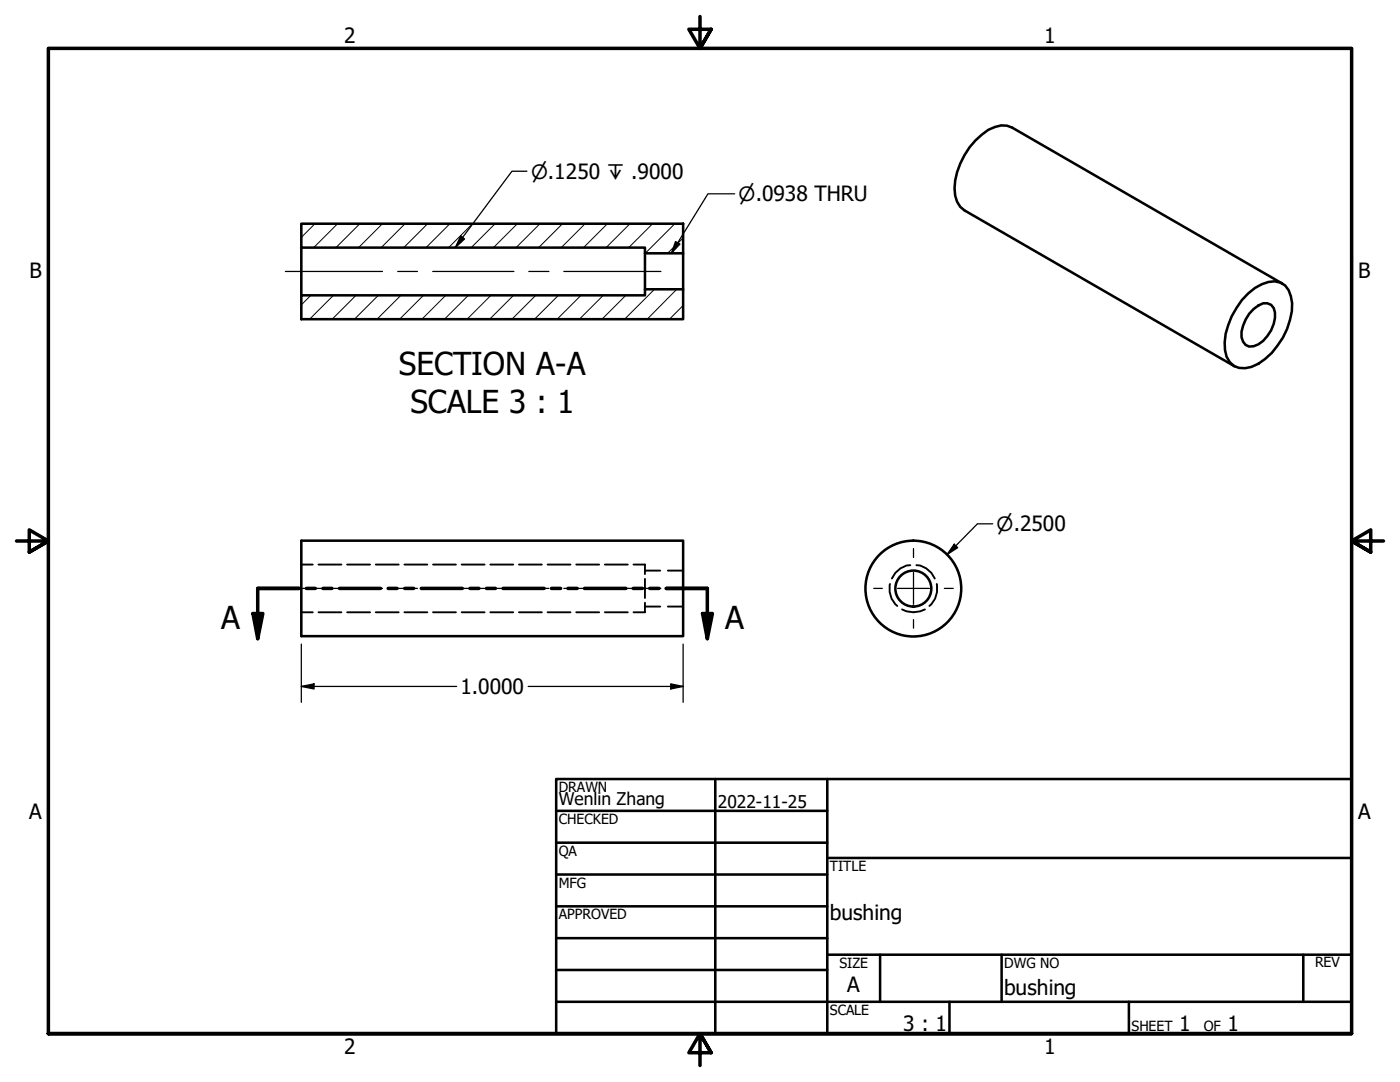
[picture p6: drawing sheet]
<svg xmlns="http://www.w3.org/2000/svg" width="279mm" height="216mm" viewBox="0 0 279 216" stroke-linecap="round" stroke-linejoin="round" font-family="sans-serif">
<!-- layer: Hatch (ANSI) -->
<g fill="none" stroke="#000" stroke-width=".2">
<path d="M62 58.9l-1.9 1.9M62.9 44.6l-2.8 2.8M66.5 58.9l-4.7 4.8M67.4 44.6l-4.8 4.8M71.1 58.9l-4.8 4.8M71.8 44.6l-4.7 4.8M75.5 58.9l-4.8 4.8M76.3 44.6l-4.7 4.8M80 58.9l-4.8 4.8M80.8 44.6l-4.7 4.8M84.5 58.9l-4.7 4.8M85.3 44.6l-4.7 4.8"/>
<path d="M89 58.9l-4.8 4.8M89.8 44.6l-4.8 4.8M93.5 58.9l-4.8 4.8M94.3 44.6l-4.8 4.8M98 58.9l-4.8 4.8M98.8 44.6l-4.8 4.8M102.5 58.9l-4.8 4.8M103.3 44.6l-4.8 4.8M106.9 58.9l-4.7 4.8M107.8 44.6l-4.8 4.8M111.4 58.9l-4.7 4.8M112.3 44.6l-4.8 4.8"/>
<path d="M116 58.9l-4.8 4.8M116.8 44.6l-4.8 4.8M120.4 58.9l-4.8 4.8M121.2 44.6l-4.7 4.8M124.9 58.9l-4.8 4.8M125.7 44.6l-4.7 4.8M130.2 44.6l-4.7 4.8M130.6 57.7l-5.9 6M134.7 44.6l-5.9 5.9M135.1 57.7l-5.9 6M136.3 47.5l-3.1 3M136.3 61l-2.7 2.7"/>
</g>
<!-- layer: Hidden (ANSI) -->
<g fill="none" stroke="#000" stroke-width=".38">
<path d="M60.1 112.6h2.3M63.6 112.6h4.5M69.3 112.6h4.6M75 112.6h4.6M80.7 112.6h4.6M86.4 112.6h4.6M92.1 112.6h4.6M97.9 112.6h4.5M103.6 112.6h4.5M109.3 112.6h4.6M115 112.6h4.6M120.7 112.6h4.6"/>
<path d="M126.4 112.6h2.3v2M128.7 115.5v3.8M128.7 113.9h3.1M133.3 113.9h3M177.6 116.5a4.5 4.5 0 0 0 1.5 4.4M181.7 112.8a4.3 4.3 0 0 0-3.7 2.6M182.9 112.8a4.3 4.3 0 0 1 3.7 2.6M186.9 116.5a4.5 4.5 0 0 1-1.4 4.4M60.1 122.2h2.3M63.6 122.2h4.5M69.3 122.2h4.6M75 122.2h4.6"/>
<path d="M80.7 122.2h4.6M86.4 122.2h4.6M92.1 122.2h4.6M97.9 122.2h4.5M103.6 122.2h4.5M109.3 122.2h4.6M115 122.2h4.6M120.7 122.2h4.6M128.7 120.3v1.9h-2.3M128.7 121h3.1M133.3 121h3M180 121.6a4.9 4.9 0 0 0 4.6 0"/>
</g>
<!-- layer: Visible (ANSI) -->
<g fill="none" stroke="#000" stroke-width=".51">
<path d="M60.1 44.6h76.2v5.9h-7.6v-1.1h-68.6zM60.1 58.9h68.6v-1.2h7.6v6h-76.2zM60.1 49.4v9.5M128.7 50.5v7.2M136.3 50.5v7.2M249.1 58.5a8 8 0 0 1 5.3-2.4 3.4 3.4 0 0 1 3.2 3 10.2 10.2 0 0 1-.7 6.6 13.3 13.3 0 0 1-7.2 7.5 3.7 3.7 0 0 1-5.2-3.4 14.5 14.5 0 0 1 4.6-11.3zM255.9 56.6l-53.9-31.1a4.7 4.7 0 0 0-4.8 .4 15.1 15.1 0 0 0-6.7 11.7 4.9 4.9 0 0 0 2 4.4l53.9 31.1M250.2 61.7l.9-.7a1.99 1.99 0 0 1 2.1-.4 1.99 1.99 0 0 1 1.2 1.8 6.8 6.8 0 0 1-4.2 6.7 1.89 1.89 0 0 1-2.4-1.8 7.4 7.4 0 0 1 2.4-5.6zM60.1 107.9h76.2v19h-76.2z"/>
<circle cx="182.3" cy="117.4" r="9.6"/>
<circle cx="182.3" cy="117.4" r="3.6"/>
</g>
<!-- layer: Section Line (ANSI) -->
<g fill="none" stroke="#000" stroke-width=".7">
<path d="M59.7 117.4h-8.3v10M61.2 117.4h1.7M64.5 117.4h1.7M67.8 117.4h8.1M77.5 117.4h1.7M80.8 117.4h1.7M84.1 117.4h8.2M93.8 117.4h1.8M97.1 117.4h1.8M100.4 117.4h8.2M110 117.4h1.9M113.3 117.4h1.9"/>
<path d="M116.6 117.4h8.3M126.4 117.4h1.8M129.7 117.4h1.8M133 117.4h8.2v10M50.5 122.4h2l-1.1 5zM140.2 122.4h2l-1 5z"/>
</g>
<g fill="#000">
<path d="M50.5 122.4h2l-1.1 5z" fill-rule="evenodd"/>
<path d="M140.2 122.4h2l-1 5z" fill-rule="evenodd"/>
</g>
<!-- layer: Border (ANSI) -->
<path d="M139.7 3.3v6.4l-2.2-3.9h4.4l-2.2 3.9 2.2-3.9M3.3 107.9h6.4l-3.9-2.2v4.5l3.9-2.3-3.9 2.3M276.1 107.9h-6.4l3.9-2.2v4.5l-3.9-2.3 3.9 2.3M9.7 206.2v-196.5h260v196.5h-260h260M141.9 210.1l-2.2-3.9 2.2 3.9h-4.4l2.2-3.9v6.4" fill="none" stroke="#000" stroke-width=".7"/>
<!-- layer: Title (ANSI) -->
<g fill="none" stroke="#000" stroke-width=".51">
<path d="M111 155.4h158.7v50.8h-158.7zM142.7 155.4v50.8M165.1 155.4v50.8M111 161.8h54.1M111 168.1h54.1M111 174.5h54.1M165.1 171.2h104.6M111 180.8h54.1M111 187.2h54.1M111 193.5h54.1M111 199.9h158.7M165.1 190.5h104.6"/>
<path d="M175.6 190.5v9.4M189.5 199.9v6.3M199.9 190.5v9.4M225.3 199.9v6.3M260.1 190.5v9.4"/>
</g>
<!-- layer: Centerline (ANSI) -->
<path d="M57 54.2h19.3M79.4 54.2h3.9M86.4 54.2h16.2M105.5 54.2h4M112.5 54.2h19.4M57 117.4h19.3M79.4 117.4h3.9M86.4 117.4h16.2M105.5 117.4h4M112.5 117.4h19.4" fill="none" stroke="#000" stroke-width=".25"/>
<!-- layer: Center Mark (ANSI) -->
<path d="M174.4 117.4h1.7M179.1 117.4h6.4M182.3 109.5v1.8M182.3 114.2v6.4M188.5 117.4h1.7M182.3 123.6v1.7" fill="none" stroke="#000" stroke-width=".25"/>
<!-- layer: Dimension (ANSI) -->
<path d="M190.4 108.6l.7 .7-2.1 1.4zM198.1 104.5h-3l-6.1 6.2M60.1 137l2.6-.5v1zM60.1 137h31M60.1 128.5v11.6M105.4 137h30.9M133.9 136.5l2.4 .5-2.4 .5zM136.3 128.5v11.6" fill="none" stroke="#000" stroke-width=".25"/>
<g fill="#000">
<path d="M190.4 108.6l.7 .7-2.1 1.4z" fill-rule="evenodd"/>
<path d="M60.1 137l2.6-.5v1z" fill-rule="evenodd"/>
<path d="M133.9 136.5l2.4 .5-2.4 .5z" fill-rule="evenodd"/>
</g>
<!-- layer: Symbol (ANSI) -->
<path d="M105.2 34.2h-3l-11.3 15.2M146.6 38.7h-5.3l-7.3 11.8M91.9 47.1l.8 .6-1.8 1.7zM134.8 48.2l.9 .5-1.7 1.8z" fill="none" stroke="#000" stroke-width=".25"/>
<g fill="#000">
<path d="M91.9 47.1l.8 .6-1.8 1.7z" fill-rule="evenodd"/>
<path d="M134.8 48.2l.9 .5-1.7 1.8z" fill-rule="evenodd"/>
</g>
<g font-size="6.3">
<text x="79.6" y="74.9">SECTION A-A</text>
<text x="81.9" y="82.4">SCALE 3 : 1</text>
<text x="44.1" y="125.5">A</text>
<text x="144.7" y="125.5">A</text>
</g>
<g font-size="4.2">
<text x="68.7" y="8.6">2</text>
<text x="208.4" y="8.6">1</text>
<text x="5.9" y="55.5">B</text>
<text x="271.1" y="55.5">B</text>
<text x="91.9" y="138.5">1.0000</text>
<text x="5.8" y="163.4">A</text>
<text x="271" y="163.4">A</text>
<text x="165.6" y="183.5">bushing</text>
<text x="169.1" y="198">A</text>
<text x="200.4" y="198.5">bushing</text>
<text x="180.3" y="205.7">3 : 1</text>
<text x="235.3" y="205.7">1</text>
<text x="245" y="205.7">1</text>
<text x="68.7" y="210.3">2</text>
<text x="208.4" y="210.3">1</text>
</g>
<g font-size="3.9">
<text x="106" y="35.7">⌀.1250 ↧ .9000</text>
<text x="147.4" y="40.2">⌀.0938 THRU</text>
<text x="198.9" y="106">⌀.2500</text>
</g>
<g font-size="3.5">
<text x="111.5" y="160.6">Wenlin Zhang</text>
<text x="143.3" y="161.2">2022-11-25</text>
</g>
<g font-size="2.8">
<text x="111.5" y="158">DRAWN</text>
<text x="111.5" y="164.4">CHECKED</text>
<text x="111.5" y="170.8">QA</text>
<text x="165.6" y="173.7">TITLE</text>
<text x="111.5" y="177.1">MFG</text>
<text x="111.5" y="183.5">APPROVED</text>
<text x="167.5" y="193.1">SIZE</text>
<text x="200.4" y="193.1">DWG NO</text>
<text x="262.4" y="193">REV</text>
<text x="165.6" y="202.5">SCALE</text>
<text x="225.8" y="205.7">SHEET</text>
<text x="240.2" y="205.7">OF</text>
</g>
</svg>
